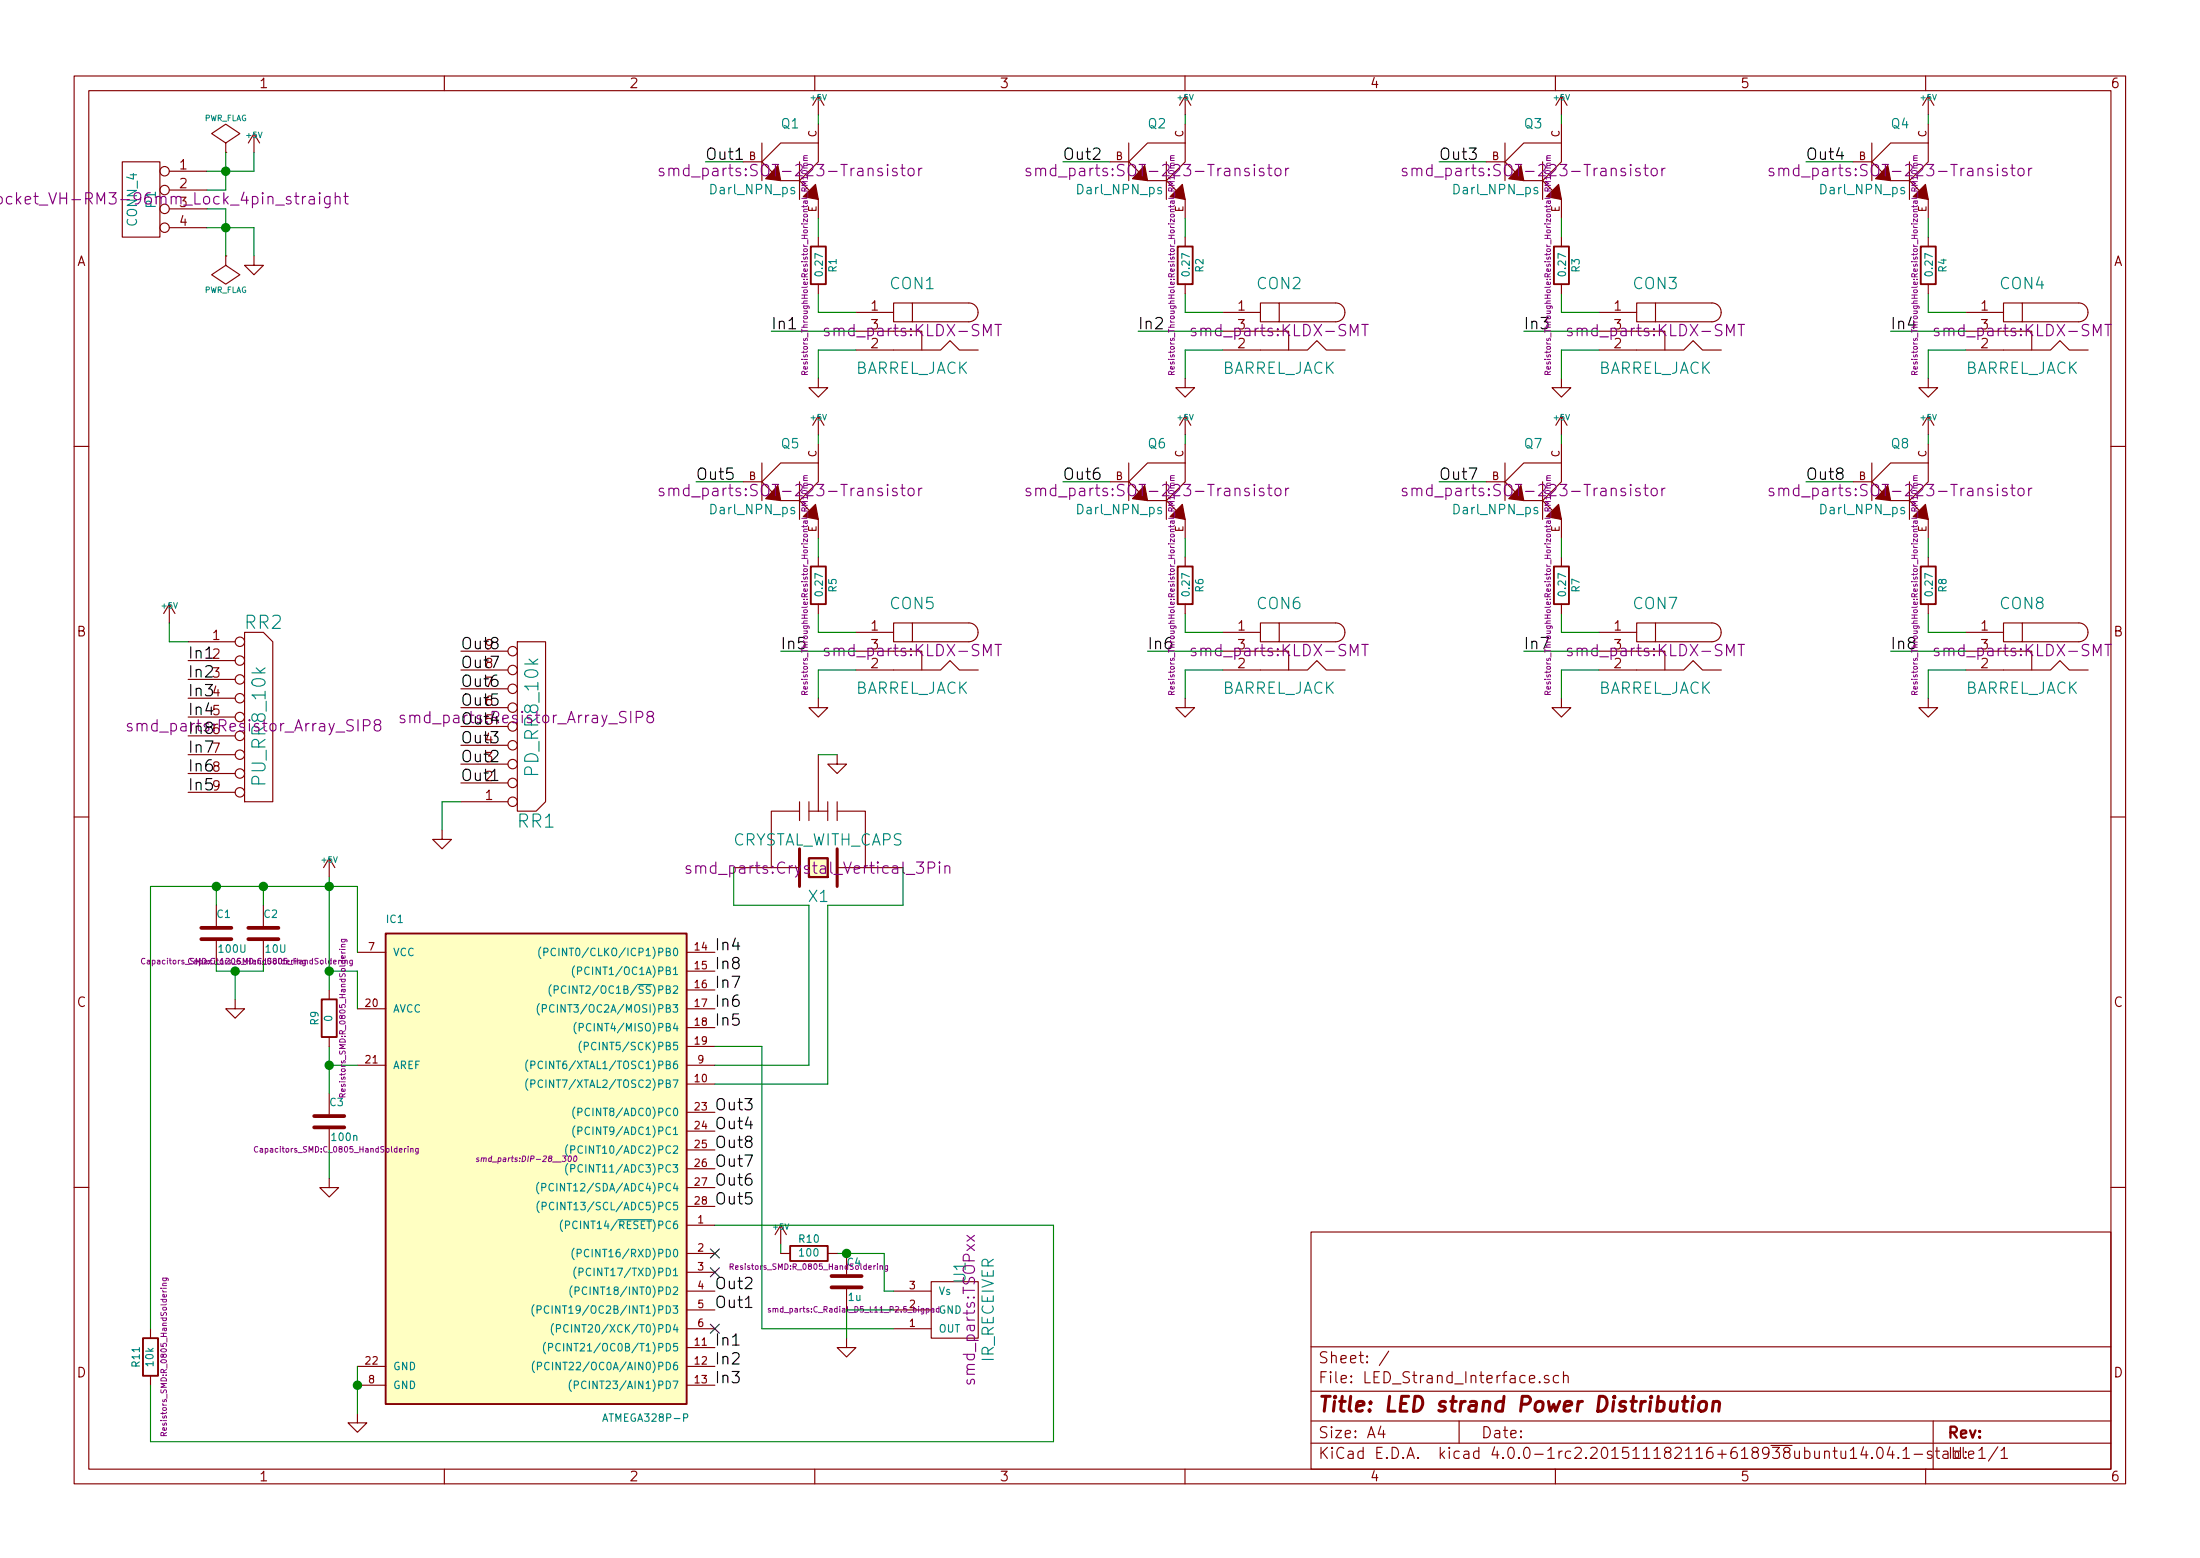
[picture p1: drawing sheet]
EESchema Schematic File Version 2
LIBS:power
LIBS:device
LIBS:transistors
LIBS:conn
LIBS:linear
LIBS:regul
LIBS:74xx
LIBS:cmos4000
LIBS:adc-dac
LIBS:memory
LIBS:xilinx
LIBS:microcontrollers
LIBS:dsp
LIBS:microchip
LIBS:analog_switches
LIBS:motorola
LIBS:texas
LIBS:intel
LIBS:audio
LIBS:interface
LIBS:digital-audio
LIBS:philips
LIBS:display
LIBS:cypress
LIBS:siliconi
LIBS:opto
LIBS:atmel
LIBS:contrib
LIBS:valves
LIBS:myLib
LIBS:ULN280xA
LIBS:LED_Strand_Interface-cache
EELAYER 25 0
EELAYER END
$Descr A4 11693 8268
encoding utf-8
Sheet 1 1
Title "LED strand Power Distribution"
Date ""
Rev ""
Comp ""
Comment1 ""
Comment2 ""
Comment3 ""
Comment4 ""
$EndDescr
$Comp
L GND #PWR01
U 1 1
P 1350 1350
F 0 "#PWR01" H 1350 1350 30  0001 C CNN
F 1 "GND" H 1350 1280 30  0001 C CNN
F 2 "" H 1350 1350 60  0000 C CNN
F 3 "" H 1350 1350 60  0000 C CNN
	1    1350 1350
	1    0    0    -1  
$EndComp
$Comp
L +5V #PWR02
U 1 1
P 1350 800
F 0 "#PWR02" H 1350 890 20  0001 C CNN
F 1 "+5V" H 1350 890 30  0000 C CNN
F 2 "" H 1350 800 60  0000 C CNN
F 3 "" H 1350 800 60  0000 C CNN
	1    1350 800 
	1    0    0    -1  
$EndComp
$Comp
L CONN_4 P1
U 1 1
P 750 1050
F 0 "P1" V 700 1050 50  0000 C CNN
F 1 "CONN_4" V 800 1050 50  0000 C CNN
F 2 "wafer:Socket_VH-RM3-96mm_Lock_4pin_straight" H 750 1050 60  0000 C CNN
F 3 "" H 750 1050 60  0000 C CNN
	1    750  1050
	-1   0    0    -1  
$EndComp
$Comp
L GND #PWR03
U 1 1
P 1900 7500
F 0 "#PWR03" H 1900 7500 30  0001 C CNN
F 1 "GND" H 1900 7430 30  0001 C CNN
F 2 "" H 1900 7500 60  0000 C CNN
F 3 "" H 1900 7500 60  0000 C CNN
	1    1900 7500
	1    0    0    -1  
$EndComp
$Comp
L PWR_FLAG #FLG04
U 1 1
P 1200 800
F 0 "#FLG04" H 1200 895 30  0001 C CNN
F 1 "PWR_FLAG" H 1200 980 30  0000 C CNN
F 2 "" H 1200 800 60  0000 C CNN
F 3 "" H 1200 800 60  0000 C CNN
	1    1200 800 
	1    0    0    -1  
$EndComp
$Comp
L PWR_FLAG #FLG05
U 1 1
P 1200 1350
F 0 "#FLG05" H 1200 1445 30  0001 C CNN
F 1 "PWR_FLAG" H 1200 1530 30  0000 C CNN
F 2 "" H 1200 1350 60  0000 C CNN
F 3 "" H 1200 1350 60  0000 C CNN
	1    1200 1350
	1    0    0    1   
$EndComp
$Comp
L BARREL_JACK CON4
U 1 1
P 10750 1750
F 0 "CON4" H 10750 2000 60  0000 C CNN
F 1 "BARREL_JACK" H 10750 1550 60  0000 C CNN
F 2 "smd_parts:KLDX-SMT" H 10750 1750 60  0000 C CNN
F 3 "" H 10750 1750 60  0000 C CNN
	1    10750 1750
	-1   0    0    -1  
$EndComp
$Comp
L GND #PWR06
U 1 1
P 10250 2000
F 0 "#PWR06" H 10250 2000 30  0001 C CNN
F 1 "GND" H 10250 1930 30  0001 C CNN
F 2 "" H 10250 2000 60  0000 C CNN
F 3 "" H 10250 2000 60  0000 C CNN
	1    10250 2000
	1    0    0    -1  
$EndComp
$Comp
L +5V #PWR07
U 1 1
P 10250 600
F 0 "#PWR07" H 10250 690 20  0001 C CNN
F 1 "+5V" H 10250 690 30  0000 C CNN
F 2 "" H 10250 600 60  0000 C CNN
F 3 "" H 10250 600 60  0000 C CNN
	1    10250 600 
	1    0    0    -1  
$EndComp
$Comp
L ATMEGA328P-P IC1
U 1 1
P 2800 6150
F 0 "IC1" H 2050 7400 40  0000 L BNN
F 1 "ATMEGA328P-P" H 3200 4750 40  0000 L BNN
F 2 "smd_parts:DIP-28__300" H 2800 6150 30  0000 C CIN
F 3 "" H 2800 6150 60  0000 C CNN
	1    2800 6150
	1    0    0    -1  
$EndComp
$Comp
L +5V #PWR08
U 1 1
P 1750 4650
F 0 "#PWR08" H 1750 4740 20  0001 C CNN
F 1 "+5V" H 1750 4740 30  0000 C CNN
F 2 "" H 1750 4650 60  0000 C CNN
F 3 "" H 1750 4650 60  0000 C CNN
	1    1750 4650
	1    0    0    -1  
$EndComp
$Comp
L GND #PWR09
U 1 1
P 1750 6250
F 0 "#PWR09" H 1750 6250 30  0001 C CNN
F 1 "GND" H 1750 6180 30  0001 C CNN
F 2 "" H 1750 6250 60  0000 C CNN
F 3 "" H 1750 6250 60  0000 C CNN
	1    1750 6250
	1    0    0    -1  
$EndComp
$Comp
L CRYSTAL_WITH_CAPS X1
U 1 1
P 4350 4600
F 0 "X1" H 4350 4750 60  0000 C CNN
F 1 "CRYSTAL_WITH_CAPS" H 4350 4450 60  0000 C CNN
F 2 "smd_parts:Crystal_Vertical_3Pin" H 4350 4600 60  0000 C CNN
F 3 "" H 4350 4600 60  0000 C CNN
	1    4350 4600
	-1   0    0    1   
$EndComp
$Comp
L GND #PWR010
U 1 1
P 4450 4000
F 0 "#PWR010" H 4450 4000 30  0001 C CNN
F 1 "GND" H 4450 3930 30  0001 C CNN
F 2 "" H 4450 4000 60  0000 C CNN
F 3 "" H 4450 4000 60  0000 C CNN
	1    4450 4000
	1    0    0    -1  
$EndComp
$Comp
L C C3
U 1 1
P 1750 5950
F 0 "C3" H 1750 6050 40  0000 L CNN
F 1 "100n" H 1756 5865 40  0000 L CNN
F 2 "Capacitors_SMD:C_0805_HandSoldering" H 1788 5800 30  0000 C CNN
F 3 "" H 1750 5950 60  0000 C CNN
	1    1750 5950
	1    0    0    -1  
$EndComp
$Comp
L C C2
U 1 1
P 1400 4950
F 0 "C2" H 1400 5050 40  0000 L CNN
F 1 "10U" H 1406 4865 40  0000 L CNN
F 2 "Capacitors_SMD:C_0805_HandSoldering" H 1438 4800 30  0000 C CNN
F 3 "" H 1400 4950 60  0000 C CNN
	1    1400 4950
	1    0    0    -1  
$EndComp
$Comp
L C C1
U 1 1
P 1150 4950
F 0 "C1" H 1150 5050 40  0000 L CNN
F 1 "100U" H 1156 4865 40  0000 L CNN
F 2 "Capacitors_SMD:C_1206_HandSoldering" H 1188 4800 30  0000 C CNN
F 3 "" H 1150 4950 60  0000 C CNN
	1    1150 4950
	1    0    0    -1  
$EndComp
$Comp
L GND #PWR011
U 1 1
P 1250 5300
F 0 "#PWR011" H 1250 5300 30  0001 C CNN
F 1 "GND" H 1250 5230 30  0001 C CNN
F 2 "" H 1250 5300 60  0000 C CNN
F 3 "" H 1250 5300 60  0000 C CNN
	1    1250 5300
	1    0    0    -1  
$EndComp
$Comp
L BARREL_JACK CON6
U 1 1
P 6800 3450
F 0 "CON6" H 6800 3700 60  0000 C CNN
F 1 "BARREL_JACK" H 6800 3250 60  0000 C CNN
F 2 "smd_parts:KLDX-SMT" H 6800 3450 60  0000 C CNN
F 3 "" H 6800 3450 60  0000 C CNN
	1    6800 3450
	-1   0    0    -1  
$EndComp
$Comp
L GND #PWR012
U 1 1
P 6300 3700
F 0 "#PWR012" H 6300 3700 30  0001 C CNN
F 1 "GND" H 6300 3630 30  0001 C CNN
F 2 "" H 6300 3700 60  0000 C CNN
F 3 "" H 6300 3700 60  0000 C CNN
	1    6300 3700
	1    0    0    -1  
$EndComp
$Comp
L +5V #PWR013
U 1 1
P 6300 2300
F 0 "#PWR013" H 6300 2390 20  0001 C CNN
F 1 "+5V" H 6300 2390 30  0000 C CNN
F 2 "" H 6300 2300 60  0000 C CNN
F 3 "" H 6300 2300 60  0000 C CNN
	1    6300 2300
	1    0    0    -1  
$EndComp
$Comp
L BARREL_JACK CON3
U 1 1
P 8800 1750
F 0 "CON3" H 8800 2000 60  0000 C CNN
F 1 "BARREL_JACK" H 8800 1550 60  0000 C CNN
F 2 "smd_parts:KLDX-SMT" H 8800 1750 60  0000 C CNN
F 3 "" H 8800 1750 60  0000 C CNN
	1    8800 1750
	-1   0    0    -1  
$EndComp
$Comp
L GND #PWR014
U 1 1
P 8300 2000
F 0 "#PWR014" H 8300 2000 30  0001 C CNN
F 1 "GND" H 8300 1930 30  0001 C CNN
F 2 "" H 8300 2000 60  0000 C CNN
F 3 "" H 8300 2000 60  0000 C CNN
	1    8300 2000
	1    0    0    -1  
$EndComp
$Comp
L +5V #PWR015
U 1 1
P 8300 600
F 0 "#PWR015" H 8300 690 20  0001 C CNN
F 1 "+5V" H 8300 690 30  0000 C CNN
F 2 "" H 8300 600 60  0000 C CNN
F 3 "" H 8300 600 60  0000 C CNN
	1    8300 600 
	1    0    0    -1  
$EndComp
$Comp
L BARREL_JACK CON8
U 1 1
P 10750 3450
F 0 "CON8" H 10750 3700 60  0000 C CNN
F 1 "BARREL_JACK" H 10750 3250 60  0000 C CNN
F 2 "smd_parts:KLDX-SMT" H 10750 3450 60  0000 C CNN
F 3 "" H 10750 3450 60  0000 C CNN
	1    10750 3450
	-1   0    0    -1  
$EndComp
$Comp
L GND #PWR016
U 1 1
P 10250 3700
F 0 "#PWR016" H 10250 3700 30  0001 C CNN
F 1 "GND" H 10250 3630 30  0001 C CNN
F 2 "" H 10250 3700 60  0000 C CNN
F 3 "" H 10250 3700 60  0000 C CNN
	1    10250 3700
	1    0    0    -1  
$EndComp
$Comp
L +5V #PWR017
U 1 1
P 10250 2300
F 0 "#PWR017" H 10250 2390 20  0001 C CNN
F 1 "+5V" H 10250 2390 30  0000 C CNN
F 2 "" H 10250 2300 60  0000 C CNN
F 3 "" H 10250 2300 60  0000 C CNN
	1    10250 2300
	1    0    0    -1  
$EndComp
$Comp
L BARREL_JACK CON5
U 1 1
P 4850 3450
F 0 "CON5" H 4850 3700 60  0000 C CNN
F 1 "BARREL_JACK" H 4850 3250 60  0000 C CNN
F 2 "smd_parts:KLDX-SMT" H 4850 3450 60  0000 C CNN
F 3 "" H 4850 3450 60  0000 C CNN
	1    4850 3450
	-1   0    0    -1  
$EndComp
$Comp
L GND #PWR018
U 1 1
P 4350 3700
F 0 "#PWR018" H 4350 3700 30  0001 C CNN
F 1 "GND" H 4350 3630 30  0001 C CNN
F 2 "" H 4350 3700 60  0000 C CNN
F 3 "" H 4350 3700 60  0000 C CNN
	1    4350 3700
	1    0    0    -1  
$EndComp
$Comp
L +5V #PWR019
U 1 1
P 4350 2300
F 0 "#PWR019" H 4350 2390 20  0001 C CNN
F 1 "+5V" H 4350 2390 30  0000 C CNN
F 2 "" H 4350 2300 60  0000 C CNN
F 3 "" H 4350 2300 60  0000 C CNN
	1    4350 2300
	1    0    0    -1  
$EndComp
$Comp
L BARREL_JACK CON7
U 1 1
P 8800 3450
F 0 "CON7" H 8800 3700 60  0000 C CNN
F 1 "BARREL_JACK" H 8800 3250 60  0000 C CNN
F 2 "smd_parts:KLDX-SMT" H 8800 3450 60  0000 C CNN
F 3 "" H 8800 3450 60  0000 C CNN
	1    8800 3450
	-1   0    0    -1  
$EndComp
$Comp
L GND #PWR020
U 1 1
P 8300 3700
F 0 "#PWR020" H 8300 3700 30  0001 C CNN
F 1 "GND" H 8300 3630 30  0001 C CNN
F 2 "" H 8300 3700 60  0000 C CNN
F 3 "" H 8300 3700 60  0000 C CNN
	1    8300 3700
	1    0    0    -1  
$EndComp
$Comp
L +5V #PWR021
U 1 1
P 8300 2300
F 0 "#PWR021" H 8300 2390 20  0001 C CNN
F 1 "+5V" H 8300 2390 30  0000 C CNN
F 2 "" H 8300 2300 60  0000 C CNN
F 3 "" H 8300 2300 60  0000 C CNN
	1    8300 2300
	1    0    0    -1  
$EndComp
$Comp
L BARREL_JACK CON2
U 1 1
P 6800 1750
F 0 "CON2" H 6800 2000 60  0000 C CNN
F 1 "BARREL_JACK" H 6800 1550 60  0000 C CNN
F 2 "smd_parts:KLDX-SMT" H 6800 1750 60  0000 C CNN
F 3 "" H 6800 1750 60  0000 C CNN
	1    6800 1750
	-1   0    0    -1  
$EndComp
$Comp
L GND #PWR022
U 1 1
P 6300 2000
F 0 "#PWR022" H 6300 2000 30  0001 C CNN
F 1 "GND" H 6300 1930 30  0001 C CNN
F 2 "" H 6300 2000 60  0000 C CNN
F 3 "" H 6300 2000 60  0000 C CNN
	1    6300 2000
	1    0    0    -1  
$EndComp
$Comp
L +5V #PWR023
U 1 1
P 6300 600
F 0 "#PWR023" H 6300 690 20  0001 C CNN
F 1 "+5V" H 6300 690 30  0000 C CNN
F 2 "" H 6300 600 60  0000 C CNN
F 3 "" H 6300 600 60  0000 C CNN
	1    6300 600 
	1    0    0    -1  
$EndComp
$Comp
L BARREL_JACK CON1
U 1 1
P 4850 1750
F 0 "CON1" H 4850 2000 60  0000 C CNN
F 1 "BARREL_JACK" H 4850 1550 60  0000 C CNN
F 2 "smd_parts:KLDX-SMT" H 4850 1750 60  0000 C CNN
F 3 "" H 4850 1750 60  0000 C CNN
	1    4850 1750
	-1   0    0    -1  
$EndComp
$Comp
L GND #PWR024
U 1 1
P 4350 2000
F 0 "#PWR024" H 4350 2000 30  0001 C CNN
F 1 "GND" H 4350 1930 30  0001 C CNN
F 2 "" H 4350 2000 60  0000 C CNN
F 3 "" H 4350 2000 60  0000 C CNN
	1    4350 2000
	1    0    0    -1  
$EndComp
$Comp
L +5V #PWR025
U 1 1
P 4350 600
F 0 "#PWR025" H 4350 690 20  0001 C CNN
F 1 "+5V" H 4350 690 30  0000 C CNN
F 2 "" H 4350 600 60  0000 C CNN
F 3 "" H 4350 600 60  0000 C CNN
	1    4350 600 
	1    0    0    -1  
$EndComp
$Comp
L IR_RECEIVER U1
U 1 1
P 5150 6950
F 0 "U1" H 5350 6900 60  0000 C CNN
F 1 "IR_RECEIVER" H 5150 7050 60  0000 C CNN
F 2 "smd_parts:TSOPxx" H 5150 6950 60  0000 C CNN
F 3 "" H 5150 6950 60  0000 C CNN
	1    5150 6950
	0    1    -1   0   
$EndComp
$Comp
L GND #PWR026
U 1 1
P 4500 7100
F 0 "#PWR026" H 4500 7100 30  0001 C CNN
F 1 "GND" H 4500 7030 30  0001 C CNN
F 2 "" H 4500 7100 60  0000 C CNN
F 3 "" H 4500 7100 60  0000 C CNN
	1    4500 7100
	1    0    0    -1  
$EndComp
$Comp
L +5V #PWR027
U 1 1
P 4150 6600
F 0 "#PWR027" H 4150 6690 20  0001 C CNN
F 1 "+5V" H 4150 6690 30  0000 C CNN
F 2 "" H 4150 6600 60  0000 C CNN
F 3 "" H 4150 6600 60  0000 C CNN
	1    4150 6600
	1    0    0    -1  
$EndComp
Text Label 3800 6950 0    60   ~ 0
Out1
Text Label 3800 6850 0    60   ~ 0
Out2
Text Label 3800 5900 0    60   ~ 0
Out3
Text Label 3800 6000 0    60   ~ 0
Out4
Text Label 3800 6300 0    60   ~ 0
Out6
Text Label 3800 6400 0    60   ~ 0
Out5
Text Label 3800 6200 0    60   ~ 0
Out7
Text Label 3800 6100 0    60   ~ 0
Out8
Text Label 3800 7150 0    60   ~ 0
In1
Text Label 3800 7250 0    60   ~ 0
In2
Text Label 3800 7350 0    60   ~ 0
In3
Text Label 3800 5050 0    60   ~ 0
In4
Text Label 3800 5450 0    60   ~ 0
In5
Text Label 3800 5350 0    60   ~ 0
In6
Text Label 3800 5250 0    60   ~ 0
In7
Text Label 3800 5150 0    60   ~ 0
In8
Text Label 3750 850  0    60   ~ 0
Out1
Text Label 4100 1750 0    60   ~ 0
In1
Text Label 5650 850  0    60   ~ 0
Out2
Text Label 6050 1750 0    60   ~ 0
In2
Text Label 7650 850  0    60   ~ 0
Out3
Text Label 8100 1750 0    60   ~ 0
In3
Text Label 9600 850  0    60   ~ 0
Out4
Text Label 10050 1750 0    60   ~ 0
In4
Text Label 3700 2550 0    60   ~ 0
Out5
Text Label 4150 3450 0    60   ~ 0
In5
Text Label 5650 2550 0    60   ~ 0
Out6
Text Label 6100 3450 0    60   ~ 0
In6
Text Label 7650 2550 0    60   ~ 0
Out7
Text Label 8100 3450 0    60   ~ 0
In7
Text Label 9600 2550 0    60   ~ 0
Out8
Text Label 10050 3450 0    60   ~ 0
In8
$Comp
L RR8 RR2
U 1 1
P 1350 3850
F 0 "RR2" H 1400 4400 70  0000 C CNN
F 1 "PU_RR8_10k" V 1380 3850 70  0000 C CNN
F 2 "smd_parts:Resistor_Array_SIP8" H 1350 3850 60  0000 C CNN
F 3 "" H 1350 3850 60  0000 C CNN
	1    1350 3850
	1    0    0    -1  
$EndComp
$Comp
L +5V #PWR028
U 1 1
P 900 3300
F 0 "#PWR028" H 900 3390 20  0001 C CNN
F 1 "+5V" H 900 3390 30  0000 C CNN
F 2 "" H 900 3300 60  0000 C CNN
F 3 "" H 900 3300 60  0000 C CNN
	1    900  3300
	1    0    0    -1  
$EndComp
Text Label 1000 3500 0    60   ~ 0
In1
Text Label 1000 3600 0    60   ~ 0
In2
Text Label 1000 3700 0    60   ~ 0
In3
Text Label 1000 3800 0    60   ~ 0
In4
Text Label 1000 4200 0    60   ~ 0
In5
Text Label 1000 4100 0    60   ~ 0
In6
Text Label 1000 4000 0    60   ~ 0
In7
Text Label 1000 3900 0    60   ~ 0
In8
$Comp
L RR8 RR1
U 1 1
P 2800 3800
F 0 "RR1" H 2850 4350 70  0000 C CNN
F 1 "PD_RR8_10k" V 2830 3800 70  0000 C CNN
F 2 "smd_parts:Resistor_Array_SIP8" H 2800 3800 60  0000 C CNN
F 3 "" H 2800 3800 60  0000 C CNN
	1    2800 3800
	1    0    0    1   
$EndComp
$Comp
L GND #PWR029
U 1 1
P 2350 4400
F 0 "#PWR029" H 2350 4400 30  0001 C CNN
F 1 "GND" H 2350 4330 30  0001 C CNN
F 2 "" H 2350 4400 60  0000 C CNN
F 3 "" H 2350 4400 60  0000 C CNN
	1    2350 4400
	1    0    0    -1  
$EndComp
Wire Wire Line
	1100 900  1350 900 
Wire Wire Line
	1350 900  1350 800 
Wire Wire Line
	1200 1000 1100 1000
Wire Wire Line
	1200 800  1200 1000
Connection ~ 1200 900 
Wire Wire Line
	1100 1200 1350 1200
Wire Wire Line
	1350 1200 1350 1350
Wire Wire Line
	1100 1100 1200 1100
Wire Wire Line
	1200 1100 1200 1350
Connection ~ 1200 1200
Wire Wire Line
	10450 1850 10250 1850
Wire Wire Line
	10250 1650 10450 1650
Wire Wire Line
	10250 600  10250 650 
Wire Wire Line
	10250 1850 10250 2000
Wire Wire Line
	1900 7250 1900 7500
Connection ~ 1900 7350
Wire Wire Line
	1900 4700 1900 5050
Wire Wire Line
	4400 4800 4800 4800
Wire Wire Line
	4800 4800 4800 4600
Wire Wire Line
	4300 4800 3900 4800
Wire Wire Line
	3900 4800 3900 4600
Wire Wire Line
	4350 4000 4450 4000
Wire Wire Line
	1750 6100 1750 6250
Wire Wire Line
	1150 5150 1400 5150
Wire Wire Line
	1250 5150 1250 5300
Connection ~ 1250 5150
Wire Wire Line
	6500 3550 6300 3550
Wire Wire Line
	6300 3350 6500 3350
Wire Wire Line
	6300 2300 6300 2350
Wire Wire Line
	6300 3550 6300 3700
Wire Wire Line
	8500 1850 8300 1850
Wire Wire Line
	8300 1650 8500 1650
Wire Wire Line
	8300 600  8300 650 
Wire Wire Line
	8300 1850 8300 2000
Wire Wire Line
	10450 3550 10250 3550
Wire Wire Line
	10250 3350 10450 3350
Wire Wire Line
	10250 2300 10250 2350
Wire Wire Line
	10250 3550 10250 3700
Wire Wire Line
	4550 3550 4350 3550
Wire Wire Line
	4350 3350 4550 3350
Wire Wire Line
	4350 2300 4350 2350
Wire Wire Line
	4350 3550 4350 3700
Wire Wire Line
	8500 3550 8300 3550
Wire Wire Line
	8300 3350 8500 3350
Wire Wire Line
	8300 2300 8300 2350
Wire Wire Line
	8300 3550 8300 3700
Wire Wire Line
	6500 1850 6300 1850
Wire Wire Line
	6300 1650 6500 1650
Wire Wire Line
	6300 600  6300 650 
Wire Wire Line
	6300 1850 6300 2000
Wire Wire Line
	4550 1850 4350 1850
Wire Wire Line
	4350 1650 4550 1650
Wire Wire Line
	4350 1850 4350 2000
Wire Wire Line
	4300 4800 4300 5650
Wire Wire Line
	4400 4800 4400 5750
Wire Wire Line
	900  3300 900  3400
Wire Wire Line
	900  3400 1000 3400
Wire Wire Line
	4550 1750 4100 1750
Wire Wire Line
	6050 1750 6500 1750
Wire Wire Line
	8100 1750 8500 1750
Wire Wire Line
	10050 1750 10450 1750
Wire Wire Line
	6100 3450 6500 3450
Wire Wire Line
	10050 3450 10450 3450
Wire Wire Line
	8100 3450 8500 3450
Wire Wire Line
	4150 3450 4550 3450
Wire Wire Line
	2450 4250 2350 4250
Wire Wire Line
	2350 4250 2350 4400
Wire Wire Line
	5650 850  5900 850 
Wire Wire Line
	7650 850  7900 850 
Wire Wire Line
	9600 850  9850 850 
Wire Wire Line
	5650 2550 5900 2550
Wire Wire Line
	9600 2550 9850 2550
Wire Wire Line
	7650 2550 7900 2550
Wire Wire Line
	3700 2550 3950 2550
Wire Wire Line
	1900 5650 1750 5650
Wire Wire Line
	1750 5550 1750 5800
Wire Wire Line
	1900 5350 1900 5150
Wire Wire Line
	1900 5150 1750 5150
Wire Wire Line
	1750 4650 1750 5250
Connection ~ 1750 4700
Wire Wire Line
	1400 5150 1400 5100
Wire Wire Line
	1150 5100 1150 5150
Wire Wire Line
	3750 850  3950 850 
Wire Wire Line
	4350 1550 4350 1650
Wire Wire Line
	6300 1550 6300 1650
Wire Wire Line
	8300 1550 8300 1650
Wire Wire Line
	10250 1550 10250 1650
Wire Wire Line
	6300 3250 6300 3350
Wire Wire Line
	10250 3250 10250 3350
Wire Wire Line
	8300 3250 8300 3350
Wire Wire Line
	4350 3250 4350 3350
Connection ~ 1750 5150
Connection ~ 1750 5650
$Comp
L C C4
U 1 1
P 4500 6800
F 0 "C4" H 4500 6900 40  0000 L CNN
F 1 "1u" H 4506 6715 40  0000 L CNN
F 2 "smd_parts:C_Radial_D5_L11_P2.5_bigpad" H 4538 6650 30  0000 C CNN
F 3 "" H 4500 6800 60  0000 C CNN
	1    4500 6800
	1    0    0    -1  
$EndComp
Wire Wire Line
	1150 4800 1150 4700
Wire Wire Line
	800  4700 1900 4700
Wire Wire Line
	1400 4800 1400 4700
Connection ~ 1400 4700
Wire Wire Line
	4150 6600 4150 6650
Wire Wire Line
	4450 6650 4700 6650
Wire Wire Line
	4700 6650 4700 6850
Wire Wire Line
	4700 6850 4750 6850
Connection ~ 4500 6650
Wire Wire Line
	4500 6950 4750 6950
Wire Wire Line
	4500 6950 4500 7100
NoConn ~ 3800 6650
NoConn ~ 3800 6750
$Comp
L Darl_NPN_ps Q1
U 1 1
P 4200 850
F 0 "Q1" H 4200 1050 50  0000 C CNN
F 1 "Darl_NPN_ps" H 4000 700 50  0000 C CNN
F 2 "smd_parts:SOT-223-Transistor" H 4200 800 60  0000 C CNN
F 3 "" H 4200 800 60  0000 C CNN
	1    4200 850 
	1    0    0    -1  
$EndComp
Wire Wire Line
	4350 650  4350 600 
Wire Wire Line
	4350 1150 4350 1250
$Comp
L Darl_NPN_ps Q2
U 1 1
P 6150 850
F 0 "Q2" H 6150 1050 50  0000 C CNN
F 1 "Darl_NPN_ps" H 5950 700 50  0000 C CNN
F 2 "smd_parts:SOT-223-Transistor" H 6150 800 60  0000 C CNN
F 3 "" H 6150 800 60  0000 C CNN
	1    6150 850 
	1    0    0    -1  
$EndComp
Wire Wire Line
	6300 1150 6300 1250
$Comp
L Darl_NPN_ps Q3
U 1 1
P 8150 850
F 0 "Q3" H 8150 1050 50  0000 C CNN
F 1 "Darl_NPN_ps" H 7950 700 50  0000 C CNN
F 2 "smd_parts:SOT-223-Transistor" H 8150 800 60  0000 C CNN
F 3 "" H 8150 800 60  0000 C CNN
	1    8150 850 
	1    0    0    -1  
$EndComp
Wire Wire Line
	8300 1150 8300 1250
$Comp
L R R2
U 1 1
P 6300 1400
F 0 "R2" V 6380 1400 40  0000 C CNN
F 1 "0.27" V 6307 1401 40  0000 C CNN
F 2 "Resistors_ThroughHole:Resistor_Horizontal_RM10mm" V 6230 1400 30  0000 C CNN
F 3 "" H 6300 1400 30  0000 C CNN
	1    6300 1400
	1    0    0    -1  
$EndComp
$Comp
L R R3
U 1 1
P 8300 1400
F 0 "R3" V 8380 1400 40  0000 C CNN
F 1 "0.27" V 8307 1401 40  0000 C CNN
F 2 "Resistors_ThroughHole:Resistor_Horizontal_RM10mm" V 8230 1400 30  0000 C CNN
F 3 "" H 8300 1400 30  0000 C CNN
	1    8300 1400
	1    0    0    -1  
$EndComp
$Comp
L R R1
U 1 1
P 4350 1400
F 0 "R1" V 4430 1400 40  0000 C CNN
F 1 "0.27" V 4357 1401 40  0000 C CNN
F 2 "Resistors_ThroughHole:Resistor_Horizontal_RM10mm" V 4280 1400 30  0000 C CNN
F 3 "" H 4350 1400 30  0000 C CNN
	1    4350 1400
	1    0    0    -1  
$EndComp
$Comp
L Darl_NPN_ps Q5
U 1 1
P 4200 2550
F 0 "Q5" H 4200 2750 50  0000 C CNN
F 1 "Darl_NPN_ps" H 4000 2400 50  0000 C CNN
F 2 "smd_parts:SOT-223-Transistor" H 4200 2500 60  0000 C CNN
F 3 "" H 4200 2500 60  0000 C CNN
	1    4200 2550
	1    0    0    -1  
$EndComp
$Comp
L R R5
U 1 1
P 4350 3100
F 0 "R5" V 4430 3100 40  0000 C CNN
F 1 "0.27" V 4357 3101 40  0000 C CNN
F 2 "Resistors_ThroughHole:Resistor_Horizontal_RM10mm" V 4280 3100 30  0000 C CNN
F 3 "" H 4350 3100 30  0000 C CNN
	1    4350 3100
	1    0    0    -1  
$EndComp
Wire Wire Line
	4350 2850 4350 2950
$Comp
L Darl_NPN_ps Q6
U 1 1
P 6150 2550
F 0 "Q6" H 6150 2750 50  0000 C CNN
F 1 "Darl_NPN_ps" H 5950 2400 50  0000 C CNN
F 2 "smd_parts:SOT-223-Transistor" H 6150 2500 60  0000 C CNN
F 3 "" H 6150 2500 60  0000 C CNN
	1    6150 2550
	1    0    0    -1  
$EndComp
$Comp
L R R6
U 1 1
P 6300 3100
F 0 "R6" V 6380 3100 40  0000 C CNN
F 1 "0.27" V 6307 3101 40  0000 C CNN
F 2 "Resistors_ThroughHole:Resistor_Horizontal_RM10mm" V 6230 3100 30  0000 C CNN
F 3 "" H 6300 3100 30  0000 C CNN
	1    6300 3100
	1    0    0    -1  
$EndComp
Wire Wire Line
	6300 2850 6300 2950
$Comp
L Darl_NPN_ps Q7
U 1 1
P 8150 2550
F 0 "Q7" H 8150 2750 50  0000 C CNN
F 1 "Darl_NPN_ps" H 7950 2400 50  0000 C CNN
F 2 "smd_parts:SOT-223-Transistor" H 8150 2500 60  0000 C CNN
F 3 "" H 8150 2500 60  0000 C CNN
	1    8150 2550
	1    0    0    -1  
$EndComp
$Comp
L R R7
U 1 1
P 8300 3100
F 0 "R7" V 8380 3100 40  0000 C CNN
F 1 "0.27" V 8307 3101 40  0000 C CNN
F 2 "Resistors_ThroughHole:Resistor_Horizontal_RM10mm" V 8230 3100 30  0000 C CNN
F 3 "" H 8300 3100 30  0000 C CNN
	1    8300 3100
	1    0    0    -1  
$EndComp
Wire Wire Line
	8300 2850 8300 2950
$Comp
L Darl_NPN_ps Q8
U 1 1
P 10100 2550
F 0 "Q8" H 10100 2750 50  0000 C CNN
F 1 "Darl_NPN_ps" H 9900 2400 50  0000 C CNN
F 2 "smd_parts:SOT-223-Transistor" H 10100 2500 60  0000 C CNN
F 3 "" H 10100 2500 60  0000 C CNN
	1    10100 2550
	1    0    0    -1  
$EndComp
$Comp
L R R8
U 1 1
P 10250 3100
F 0 "R8" V 10330 3100 40  0000 C CNN
F 1 "0.27" V 10257 3101 40  0000 C CNN
F 2 "Resistors_ThroughHole:Resistor_Horizontal_RM10mm" V 10180 3100 30  0000 C CNN
F 3 "" H 10250 3100 30  0000 C CNN
	1    10250 3100
	1    0    0    -1  
$EndComp
Wire Wire Line
	10250 2850 10250 2950
$Comp
L Darl_NPN_ps Q4
U 1 1
P 10100 850
F 0 "Q4" H 10100 1050 50  0000 C CNN
F 1 "Darl_NPN_ps" H 9900 700 50  0000 C CNN
F 2 "smd_parts:SOT-223-Transistor" H 10100 800 60  0000 C CNN
F 3 "" H 10100 800 60  0000 C CNN
	1    10100 850 
	1    0    0    -1  
$EndComp
$Comp
L R R4
U 1 1
P 10250 1400
F 0 "R4" V 10330 1400 40  0000 C CNN
F 1 "0.27" V 10257 1401 40  0000 C CNN
F 2 "Resistors_ThroughHole:Resistor_Horizontal_RM10mm" V 10180 1400 30  0000 C CNN
F 3 "" H 10250 1400 30  0000 C CNN
	1    10250 1400
	1    0    0    -1  
$EndComp
Wire Wire Line
	10250 1150 10250 1250
Text Label 2450 3850 0    60   ~ 0
Out4
Text Label 2450 3950 0    60   ~ 0
Out3
Text Label 2450 4050 0    60   ~ 0
Out2
Text Label 2450 4150 0    60   ~ 0
Out1
Text Label 2450 3750 0    60   ~ 0
Out5
Text Label 2450 3650 0    60   ~ 0
Out6
Text Label 2450 3550 0    60   ~ 0
Out7
Text Label 2450 3450 0    60   ~ 0
Out8
Wire Wire Line
	4300 5650 3800 5650
Wire Wire Line
	4400 5750 3800 5750
Wire Wire Line
	5600 6500 5600 7650
Wire Wire Line
	5600 7650 800  7650
Connection ~ 1150 4700
$Comp
L R R11
U 1 1
P 800 7200
F 0 "R11" V 880 7200 40  0000 C CNN
F 1 "10k" V 807 7201 40  0000 C CNN
F 2 "Resistors_SMD:R_0805_HandSoldering" V 730 7200 30  0000 C CNN
F 3 "" H 800 7200 30  0000 C CNN
	1    800  7200
	-1   0    0    1   
$EndComp
Wire Wire Line
	800  7650 800  7350
$Comp
L R R10
U 1 1
P 4300 6650
F 0 "R10" V 4380 6650 40  0000 C CNN
F 1 "100" V 4307 6651 40  0000 C CNN
F 2 "Resistors_SMD:R_0805_HandSoldering" V 4230 6650 30  0000 C CNN
F 3 "" H 4300 6650 30  0000 C CNN
	1    4300 6650
	0    -1   -1   0   
$EndComp
$Comp
L R R9
U 1 1
P 1750 5400
F 0 "R9" V 1830 5400 40  0000 C CNN
F 1 "0" V 1757 5401 40  0000 C CNN
F 2 "Resistors_SMD:R_0805_HandSoldering" V 1680 5400 30  0000 C CNN
F 3 "" H 1750 5400 30  0000 C CNN
	1    1750 5400
	-1   0    0    1   
$EndComp
Wire Wire Line
	800  4700 800  7050
Wire Wire Line
	5600 6500 3800 6500
NoConn ~ 3800 7050
Wire Wire Line
	3800 5550 4050 5550
Wire Wire Line
	4050 5550 4050 7050
Wire Wire Line
	4050 7050 4750 7050
$EndSCHEMATC
